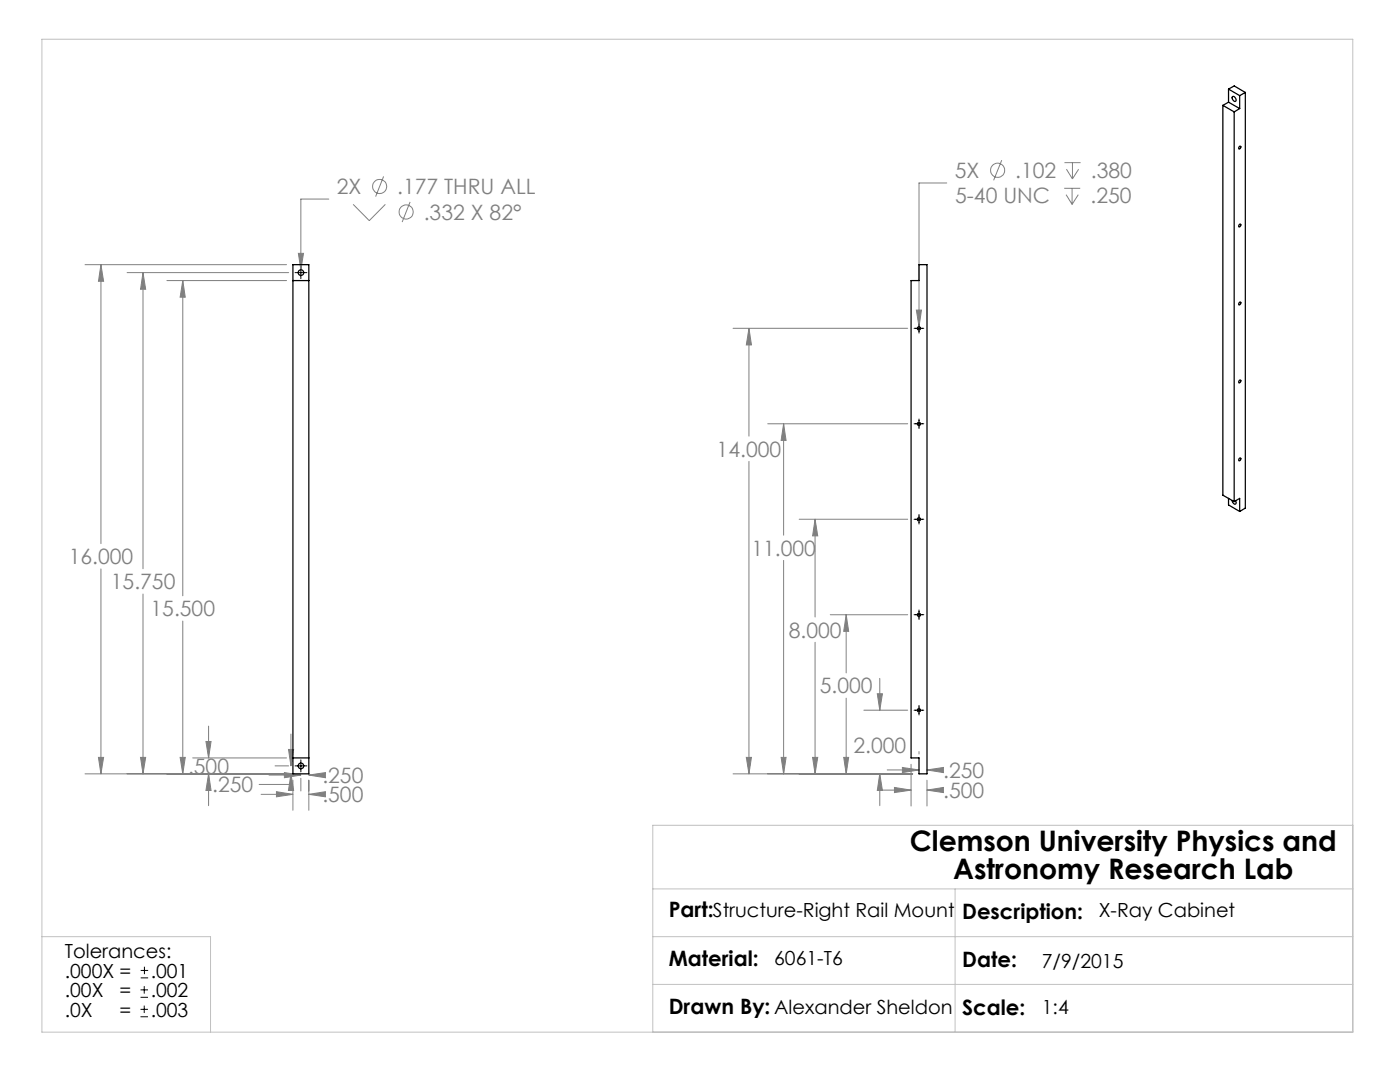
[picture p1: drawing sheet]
<svg xmlns="http://www.w3.org/2000/svg" width="279mm" height="216mm" viewBox="0 0 279 216" stroke-linecap="round" stroke-linejoin="round" font-family="sans-serif">
<g fill="none" stroke="#808080" stroke-width=".2">
<path d="M65.6 39.7h-5.6v14.1M76.6 35.2l-1.6 4M188.9 36.5h-5.5v28.7M199.9 32l-1.6 4M212.4 37.6h3.2M212.4 32.5h3.3M212.8 38.8l1.2 2M212.8 33.8l1.2 1.9M214 37.6v3.2M214 32.5v3.2M215.2 38.8l-1.2 2M215.3 33.8l-1.3 1.9"/>
<path d="M17 52.8h40.2M20.1 52.8l.6 3.3h-1.1zM20.1 52.8v55.7M25.4 54.4h32.2M28.5 54.4l.6 3.3h-1.1zM28.5 54.4v59.1M33.3 56h23.9M36.5 56l.5 3.3h-1.1zM36.5 56v62.9M59.5 50.6h1.1l-.6 3.2zM70.5 40.8l3.2 3.2 3.2-3.2M81.8 40.3l-1.5 4"/>
<path d="M146.3 65.5h34.9M149.5 65.5l.5 3.3h-1.1zM149.5 65.5v21.5M182.9 61.9h1l-.5 3.3zM149.5 92.1v62.3M153.2 84.6h28M156.4 84.6l.5 3.3h-1zM156.4 84.6v22.2M20.1 113.5v40.9M28.5 118.5v35.9M156.4 111.8v42.6M159.5 103.6h21.7"/>
<path d="M162.7 103.6l.5 3.3h-1zM162.7 103.6v19.5M36.5 123.9v30.5M162.7 128.2v26.2M165.7 122.7h15.5M168.9 122.7l.5 3.3h-1zM168.9 122.7v11.6M168.9 139.3v15.1M175.1 138.4h1l-.5 3.3zM175.6 135.4v6.3M17 154.4h40.2M19.6 151.1h1.1l-.6 3.3z"/>
<path d="M28 151.1h1.1l-.6 3.3zM35.9 151.1h1.1l-.5 3.3zM38.5 151.2h18.7M41.1 148h1l-.5 3.2zM41.6 154.4l.5 3.3h-1zM41.6 144.9v6.3M41.6 154.4v6.4M52.1 158.5h6.4M53.7 154.7h6.3M54.9 152.8h2.7M55.2 158l3.3 .5-3.3 .5zM56.8 154.2l3.2 .5-3.2 .5z"/>
<path d="M57.6 149.5h1l-.5 3.3zM58.1 154.4l.5 3.3h-1zM58.1 154.4v2.1h-6.4M58.1 146.5v6.3M58.5 155.7v6M60 155.3v2.5M61.6 154.7l3.3-.5v1zM61.6 158.5l3.3-.5v1zM61.6 155.7v6M61.6 154.7h1.5M61.6 158.5h1.5M146.3 154.4h35.8"/>
<path d="M148.9 151.1h1.1l-.5 3.3zM155.9 151.1h1l-.5 3.3zM162.2 151.1h1l-.5 3.3zM168.4 151.1h1l-.5 3.3zM172.4 141.7h8.8M175.5 157.7h6.3M175.6 154.4l.5 3.3h-1zM175.6 154.4v6.4M177.1 153.6h6.3M178.5 157.1l3.3 .6-3.3 .5zM180.1 153.1l3.3 .5-3.3 .6zM181.8 152.5v8.3"/>
<path d="M183.4 150v.5M185 153.6l3.3-.5v1.1zM185 157.7l3.3-.6v1.1zM185 153.6h2M185 155.7v5.1M185 157.7h2"/>
<circle cx="75.8" cy="37.2" r="1.42"/>
<circle cx="199.1" cy="34" r="1.41"/>
<circle cx="81.1" cy="42.3" r="1.41"/>
</g>
<g fill="none" stroke="#000" stroke-width=".2">
<path d="M58.9 54.4h2.3M60 53.2v2.4M182.4 65.5h2M183.4 64.6v1.9M182.4 84.6h2M183.4 83.6v1.9M182.4 103.6h2M183.4 102.7v1.9M182.4 122.7h2M183.4 121.7v1.9M58.9 152.8h2.3M60 151.6v2.4"/>
<path d="M182.4 141.7h2M183.4 140.8v1.9M28 199h1.5M28 197.5h1.5M28.1 195.1h1.5M28.1 193.6h1.5M28.8 196.8v1.5M28.8 192.9v1.5M28 202.9h1.5M28 201.4h1.5M28.8 200.7v1.4"/>
</g>
<path d="M8.4 7.8h261.6v198.2h-261.6zM130.3 177.4h139.7M190.6 177.4v28.6M270 164.7h-139.7v41.3M8.4 186.9h33.6v19.1M130.3 186.9h139.7M130.3 196.4h139.7" fill="none" stroke="#c0c0c0" stroke-width=".2"/>
<path d="M58.1 154.4l.5 3.3h-1zM57.6 149.5h1l-.5 3.3zM56.8 154.2l3.2 .5-3.2 .5zM61.6 154.7l3.3-.5v1zM55.2 158l3.3 .5-3.3 .5zM61.6 158.5l3.3-.5v1zM41.1 148h1l-.5 3.2zM41.6 154.4l.5 3.3h-1zM35.9 151.1h1.1l-.5 3.3zM36.5 56l.5 3.3h-1.1zM28 151.1h1.1l-.6 3.3zM28.5 54.4l.6 3.3h-1.1zM20.1 52.8l.6 3.3h-1.1zM19.6 151.1h1.1l-.6 3.3zM59.5 50.6l.5 3.2 .6-3.2zM180.1 153.1l3.3 .5-3.3 .6zM185 153.6l3.3-.5v1.1zM178.5 157.1l3.3 .6-3.3 .5zM185 157.7l3.3-.6v1.1zM175.6 154.4l.5 3.3h-1zM175.1 138.4h1l-.5 3.3zM168.4 151.1h1l-.5 3.3zM168.9 122.7l.5 3.3h-1zM162.2 151.1h1l-.5 3.3zM162.7 103.6l.5 3.3h-1zM155.9 151.1h1l-.5 3.3zM156.4 84.6l.5 3.3h-1zM148.9 151.1h1.1l-.5 3.3zM149.5 65.5l.5 3.3h-1.1zM182.9 61.9l.5 3.3 .5-3.3z" fill="#808080"/>
<g fill="none" stroke="#000" stroke-width=".25">
<path d="M245.2 17.8v2.6M245.2 17.8l2.2 1.3M245.2 17.8l1.1-.7 2.2 1.4M246 19.3a.62 .62 0 0 1 .6 .3 .62 .62 0 0 1-.1 .6 .69 .69 0 0 1-.5-.9zM247.4 19.1v2.6M248.5 18.5l-1.1 .6M248.5 18.5v82.9l-1.1 .7M244.1 21l2.2 1.3M244.1 21v77.8l2.2 1.3M245.2 20.4l2.2 1.3M245.2 20.4l-1.1 .6M246.3 22.3v77.8"/>
<path d="M247.4 29.2h.1a.26 .26 0 0 1 .1 .3 .26 .26 0 0 1-.4 .1zM247.4 21.7l-1.1 .6M58.5 52.8h3.1v101.6h-3.1zM58.5 56h3.1M183.4 52.8h1.6v101.6h-1.6v-3.2h-1.6v-95.2h1.6zM247.3 44.8l.2-.1a.31 .31 0 0 1 .1 .4 .31 .31 0 0 1-.4 .1zM247.3 75.9l.2-.1a.31 .31 0 0 1 .1 .4 .31 .31 0 0 1-.4 .1zM247.3 60.4l.2-.1a.31 .31 0 0 1 .1 .3 .31 .31 0 0 1-.4 .2zM245.2 99.4v1.4l2.2 1.3M245.9 99.9l.1 .3 .4 .4 .3-.2-.1-.5M247.3 91.5l.2-.1a.31 .31 0 0 1 .1 .3 .31 .31 0 0 1-.4 .2zM246.3 100.1l1.1-.7v2.7"/>
<path d="M58.5 151.2h3.1"/>
<circle cx="60.1" cy="54.4" r=".56"/>
<circle cx="183.4" cy="65.5" r=".33"/>
<circle cx="183.4" cy="84.6" r=".33"/>
<circle cx="183.4" cy="103.6" r=".33"/>
<circle cx="183.4" cy="122.7" r=".33"/>
<circle cx="60.1" cy="152.8" r=".56"/>
<circle cx="183.4" cy="141.7" r=".33"/>
</g>
<g font-size="5.6">
<text x="181.6" y="169.8">Clemson University Physics and</text>
<text x="190.2" y="175.5">Astronomy Research Lab</text>
</g>
<g font-size="4.2" fill="#808080">
<text x="190.6" y="35.5">5X</text>
<text x="202.6" y="35.5">.102</text>
<text x="217.7" y="35.5">.380</text>
<text x="67.2" y="38.7">2X</text>
<text x="79.3" y="38.7">.177 THRU ALL</text>
<text x="190.6" y="40.6">5-40 UNC</text>
<text x="217.6" y="40.6">.250</text>
<text x="84.6" y="43.8">.332 X 82°</text>
<text x="143" y="91.1">14.000</text>
<text x="13.7" y="112.6">16.000</text>
<text x="149.9" y="110.9">11.000</text>
<text x="22.1" y="117.6">15.750</text>
<text x="30" y="123">15.500</text>
<text x="157.4" y="127.2">8.000</text>
<text x="163.6" y="138.4">5.000</text>
<text x="37.5" y="154.4">.500</text>
<text x="170.3" y="150.2">2.000</text>
<text x="188.2" y="155.2">.250</text>
<text x="42.4" y="158.1">.250</text>
<text x="64.3" y="156.2">.250</text>
<text x="64.3" y="160.1">.500</text>
<text x="188.2" y="159.2">.500</text>
</g>
<g font-size="4.2">
<text x="133.5" y="183.1">Part:Structure-Right Rail Mount</text>
<text x="192" y="183.3">Description:</text>
<text x="133.5" y="192.7">Material:</text>
<text x="192" y="192.9">Date:</text>
<text x="133.5" y="202.3">Drawn By: Alexander Sheldon</text>
<text x="192" y="202.5">Scale:</text>
</g>
<g font-size="3.9">
<text x="219.3" y="183.1">X-Ray Cabinet</text>
<text x="12.9" y="191.2">Tolerances:</text>
<text x="12.9" y="195.1">.000X =</text>
<text x="30.1" y="195.1">.001</text>
<text x="154.5" y="192.5">6061-T6</text>
<text x="207.9" y="193.1">7/9/2015</text>
<text x="12.9" y="199">.00X</text>
<text x="12.9" y="202.8">.0X</text>
<text x="23.9" y="202.8">=</text>
<text x="23.9" y="199">=</text>
<text x="30.1" y="202.8">.003</text>
<text x="30.1" y="199">.002</text>
<text x="207.9" y="202.3">1:4</text>
</g>
</svg>
